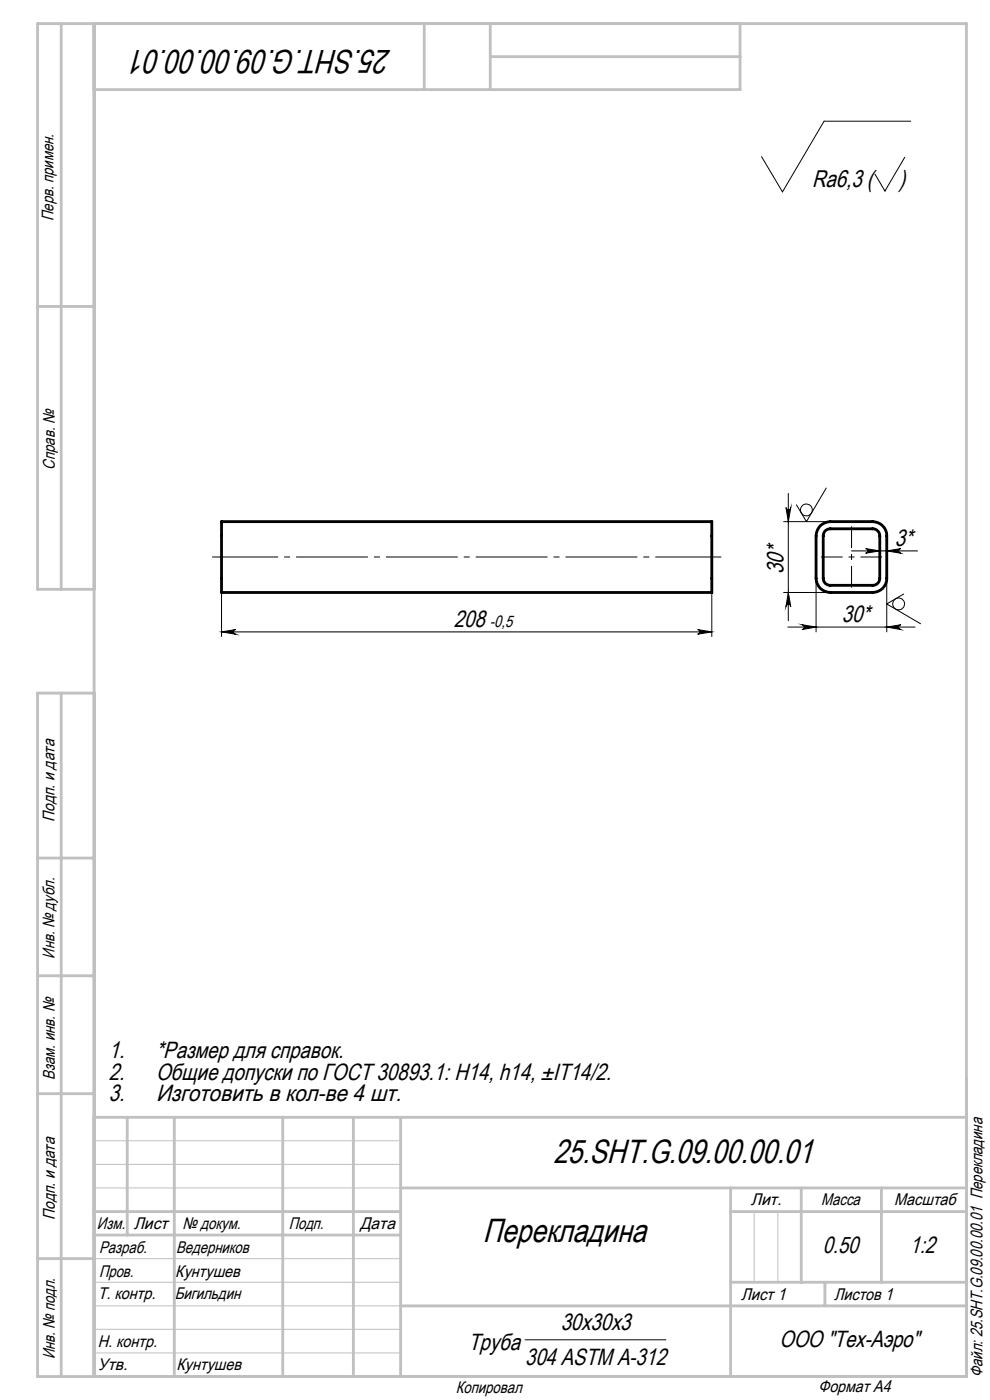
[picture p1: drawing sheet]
<svg xmlns="http://www.w3.org/2000/svg" width="210mm" height="297mm" viewBox="0 0 210 297" stroke-linecap="round" stroke-linejoin="round" font-family="sans-serif">
<path d="M47 110.7h104v15h-104zM174 111.5a3.3 3.3 0 0 1 2.1-.8h9a3 3 0 0 1 3 3v9a3 3 0 0 1-3 3h-9a3 3 0 0 1-3-3v-9a3.3 3.3 0 0 1 .9-2.2zM175 112.6l.5-.3 .6-.1h9a1.51 1.51 0 0 1 1.5 1.5v9a1.51 1.51 0 0 1-1.5 1.5h-9a1.45 1.45 0 0 1-1.5-1.5v-9l.1-.6z" fill="none" stroke="#000" stroke-width=".6"/>
<g fill="none" stroke="#000" stroke-width=".21">
<path d="M191.9 33.4l-4.2 7.1-2.1-3.6M193.2 25.7h-18.4l-8.8 15-4.5-7.5M166.2 110.7h9.9M166.7 107.7a.51 .51 0 0 0 .5 .5 .51 .51 0 0 0 .5-.5l-.5 3zM167.2 104.7v27M175.3 103.5l-4.2 7.2-2.2-3.6M180.6 116.9h14M183.6 116.4l3 .5-3 .5a.49 .49 0 0 0 .5-.5 .49 .49 0 0 0-.5-.5zM188.1 116.9l3-.5a.49 .49 0 0 0-.5 .5 .49 .49 0 0 0 .5 .5zM47 134.1l3-.5a.49 .49 0 0 0-.5 .5 .49 .49 0 0 0 .5 .4zM47 125.7v9.3M47 134.1h104"/>
<path d="M148 133.6l3 .5-3 .4a.49 .49 0 0 0 .5-.4 .49 .49 0 0 0-.5-.5zM151 125.7v9.3M166.2 125.7h9.9M167.1 133h27M167.2 125.7l.5 3a.51 .51 0 0 0-.5-.5 .51 .51 0 0 0-.5 .5zM170.1 132.5l3 .5-3 .6a.51 .51 0 0 0 .5-.6 .51 .51 0 0 0-.5-.5zM173.1 122.7v11.4M188.1 133l3-.5a.51 .51 0 0 0-.5 .5 .51 .51 0 0 0 .5 .6zM188.1 122.7v11.4M191.7 126l-3.6 2.1 7.2 4.2M111.4 284.2h29.9"/>
<circle cx="171" cy="108.2" r="1.26"/>
<circle cx="190.6" cy="128.1" r="1.26"/>
</g>
<path d="M45 118.2h108" fill="none" stroke="#000" stroke-width=".21" stroke-dasharray="15.2 1.3 1.3 1.3" stroke-dashoffset="1.2" stroke-linecap="butt"/>
<path d="M174.1 118.2h13M180.6 111.7v13" fill="none" stroke="#000" stroke-width=".21" stroke-dasharray="15.2 1.3 1.3 1.3" stroke-dashoffset="10.6" stroke-linecap="butt"/>
<path d="M20 242h65M20 247h65M20 252h65M160 257v15M165 257v15M20 277h65M20 272h65M20 267h65M20 287h65M20 282h65" fill="none" stroke="#c0c0c0" stroke-width=".21"/>
<g fill="none" stroke="#c0c0c0" stroke-width=".6">
<path d="M13 5v120M20 5v287M90 5v14M104 5v14M104 12h53M157 5v14h-137M8 65h12M20 125h-12v-120h197v287h-197v-145h12M13 147v145M8 182h12M8 207h12M8 232h12"/>
<path d="M20 237h185M27 237v25M37 237v55M60 237v55M75 237v55M85 237v55M20 257h65M85 252h120M155 252v40M155 257h50M170 252v20M187 252v20"/>
<path d="M8 267h12M20 262h65M85 277h120M155 272h50M175 272v5"/>
</g>
<g fill="#000">
<path d="M183.6 116.4l3 .5-3 .5a.49 .49 0 0 0 .5-.5 .49 .49 0 0 0-.5-.5zM188.1 116.9l3-.5a.49 .49 0 0 0-.5 .5 .49 .49 0 0 0 .5 .5z"/>
<path d="M47 134.1l3-.5a.49 .49 0 0 0-.5 .5 .49 .49 0 0 0 .5 .4zM148 133.6l3 .5-3 .4a.49 .49 0 0 0 .5-.4 .49 .49 0 0 0-.5-.5z"/>
<path d="M167.2 125.7l.5 3a.51 .51 0 0 0-.5-.5 .51 .51 0 0 0-.5 .5zM166.7 107.7a.51 .51 0 0 0 .5 .5 .51 .51 0 0 0 .5-.5l-.5 3z"/>
<path d="M188.1 133l3-.5a.51 .51 0 0 0-.5 .5 .51 .51 0 0 0 .5 .6zM170.1 132.5l3 .5-3 .6a.51 .51 0 0 0 .5-.6 .51 .51 0 0 0-.5-.5z"/>
</g>
<g font-size="7.1">
<text x="83" y="10.6" transform="rotate(-180 83 10.6)">25.SHT.G.09.00.00.01</text>
<text x="117.4" y="246.8">25.SHT.G.09.00.00.01</text>
<text x="102.4" y="263.4">Перекладина</text>
</g>
<g font-size="5.1">
<text x="172.3" y="39.6">Ra6,3 (</text>
<text x="190.7" y="39.6">)</text>
</g>
<g font-size="5">
<text x="189.8" y="115.8">3*</text>
<text x="166.2" y="121.7" transform="rotate(-90 166.2 121.7)">30*</text>
<text x="178.6" y="131.9">30*</text>
<text x="96.2" y="132.9">208</text>
<text x="23.1" y="224.5">1.</text>
<text x="33.1" y="224.5">*Размер для справок.</text>
<text x="23.1" y="233.5">3.</text>
<text x="23.1" y="229">2.</text>
<text x="33.1" y="233.5">Изготовить в кол-ве 4 шт.</text>
<text x="33.1" y="229">Общие допуски по ГОСТ 30893.1: Н14, h14, ±IT14/2.</text>
<text x="174.6" y="265.9">0.50</text>
<text x="193" y="265.9">1:2</text>
<text x="99.4" y="286.4">Труба</text>
<text x="118.9" y="282.1">30х30х3</text>
<text x="165.3" y="285.8">ООО &quot;Тех-Аэро&quot;</text>
<text x="111.4" y="289.6">304 ASTM A-312</text>
</g>
<g font-size="3.6">
<text x="11.4" y="46.9" transform="rotate(-90 11.4 46.9)">Перв. примен.</text>
<text x="11.6" y="99.6" transform="rotate(-90 11.6 99.6)">Справ. №</text>
<text x="11.5" y="174.4" transform="rotate(-90 11.5 174.4)">Подп. и дата</text>
<text x="11.6" y="203.4" transform="rotate(-90 11.6 203.4)">Инв. № дубл.</text>
<text x="11.6" y="229" transform="rotate(-90 11.6 229)">Взам. инв. №</text>
<text x="159.2" y="255.7">Лит.</text>
<text x="174.2" y="255.7">Масса</text>
<text x="189.7" y="255.7">Масштаб</text>
<text x="11.7" y="258.8" transform="rotate(-90 11.7 258.8)">Подп. и дата</text>
<text x="20.6" y="260.6">Изм.</text>
<text x="28.4" y="260.6">Лист</text>
<text x="38.7" y="260.6">№ докум.</text>
<text x="61.3" y="260.7">Подп.</text>
<text x="76.4" y="260.7">Дата</text>
<text x="21" y="265.7">Разраб.</text>
<text x="37.4" y="265.7">Ведерников</text>
<text x="20.7" y="275.5">Т. контр.</text>
<text x="21" y="270.9">Пров.</text>
<text x="37.1" y="275.5">Бигильдин</text>
<text x="37.2" y="270.9">Кунтушев</text>
<text x="157.2" y="275.7">Лист 1</text>
<text x="176.9" y="275.7">Листов 1</text>
<text x="20.7" y="285.8">Н. контр.</text>
<text x="11.6" y="288.4" transform="rotate(-90 11.6 288.4)">Инв. № подл.</text>
<text x="20.7" y="290.5">Утв.</text>
<text x="37.4" y="290.5">Кунтушев</text>
<text x="208.4" y="292.1" transform="rotate(-90 208.4 292.1)">Файл: 25.SHT.G.09.00.00.01 Перекладина</text>
<text x="96.7" y="295.4">Копировал</text>
<text x="173.6" y="295.2">Формат A4</text>
</g>
<text font-size="3.5" x="103.9" y="133">-0,5</text>
</svg>
